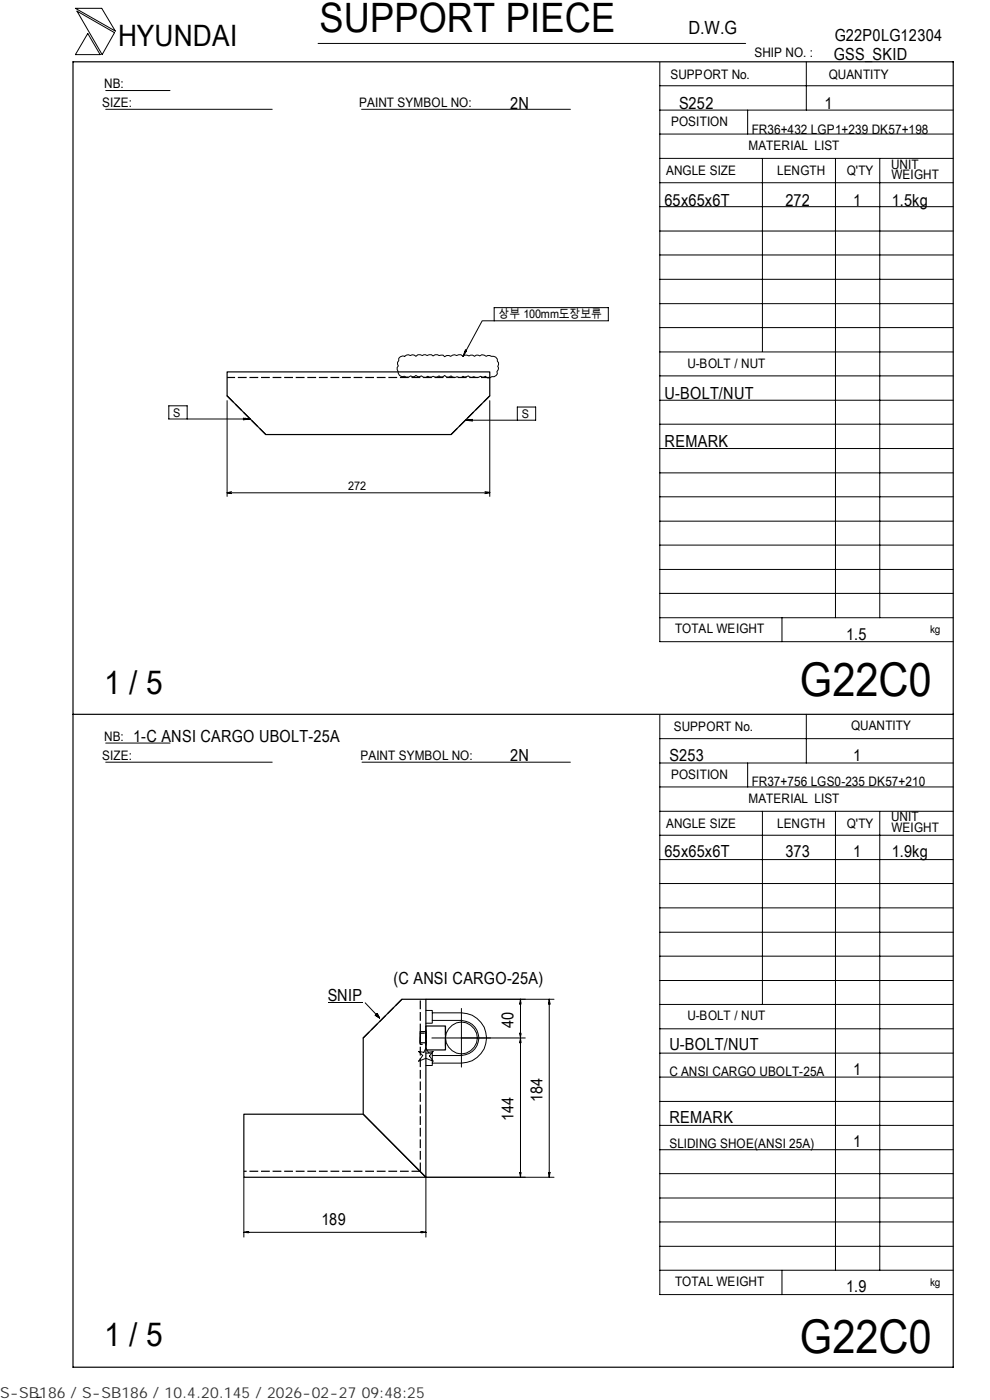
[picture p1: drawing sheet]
<svg xmlns="http://www.w3.org/2000/svg" width="210mm" height="297mm" viewBox="0 0 210 297" stroke-linecap="round" stroke-linejoin="round" font-family="sans-serif">
<path d="M15.5 13.1h186.7v277h-186.7zM48.2 78.9h55.7v5.1l-8.2 8.2h-39.3l-8.2-8.2zM15.5 151.5h186.7M85.2 212h5.1v37.8l-13.3-13.4v-16.2zM90.3 217.7h4.2v5h-4.2M51.7 236.4h25.3l13.3 13.4h-38.6z" fill="none" stroke="#000" stroke-width=".25"/>
<path d="M48.2 84l8.2 8.2M95.7 92.2l8.2-8.2M103.9 80.1h-55.7M85.2 212l-8.2 8.2M90.3 217.7v5M94.5 217.7v5M89.1 220.2v1.4h1.2v-2.7h-1.2v1.3M90.3 222.7v-5M90.3 221.1v.1h-1.2v-2h1.2v1.9M89.1 248.5h-37.4M89.1 248.5v-36.5" fill="none" stroke="#000" stroke-width=".25" stroke-dasharray="1.9 .6" stroke-linecap="butt"/>
<g fill="none" stroke="#000" stroke-width=".21">
<path d="M16 1.8h5.6l2.9 4.8zM16.3 2.4l8 4.5-2.6 4.7zM18.6 7.1l2.6 4.5h-5.2zM22.4 19.2h13.7M67.5 9.2h90.6M139.9 18.2h62.3M139.9 13.2v122.9h62.3M171 13.1v10.3M22.4 23.2h35.3M76.7 23.2h44.3M139.9 38.8h62.3M139.9 33.6h62.3"/>
<path d="M139.9 28.4h62.3M139.9 23.4h62.3M158.6 23.4v5M161.7 33.6v41M177.2 33.7v97.4M186.6 33.7v97.4M139.9 59.3h62.3M139.9 54.1h62.3M139.9 49h62.3M139.9 43.8h62.3M84.6 76l.3-.3 .5-.2 .4 .1 .8-.3 .4 .1 .5-.1h.4l.3 .3 .4-.3 1 .1 .3-.1 .7 .1 .9-.1 .4 .2 .4-.2 .8 .1 .9-.1 .3 .4 .4-.3 .9 .2 .8-.3 .4 .1 1-.1 .4 .3 .3-.3 1 .2 .7-.2 .5 .3 .3-.3 .8 .2 .4-.2 .9 .3 .4-.2 .7 .2a.96 .96 0 0 1 1.3 1l.2 .4-.1 .7 .1 .4-.3 .7a.87 .87 0 0 1-.2 .9 .87 .87 0 0 1-.9 .2l-.4 .3h-.5l-.5-.4-.3 .2-.7-.2-.5 .3-.9-.2-.4 .2-.8-.4-.8 .3-.3-.2-.3 .3-1-.2-.4 .2-.5-.1-.3-.3-.5 .3h-.5l-.4-.3-.3 .2-.5 .1-.4-.3-.4 .3-.8-.2-.8 .2-.3-.2-.6 .3-.5-.1-.3-.3-.8 .2-.4-.2-.3 .2-.8-.2-.4 .3-.9-.2a1 1 0 0 1-1.4-1.1l-.2-.7 .3-.4-.2-.7 .3-.4zM98.5 74.7l.2 .1"/>
<path d="M98.7 74.2l.3 .2-.8 1.2zM104.8 68.1h-2.5l-4.1 7.5M104.8 65.3h24.2v2.8h-24.2zM139.9 79.7h62.3M139.9 74.7h62.3M139.9 69.5h62.3M139.9 64.4h62.3M48.2 85v20.3M51.6 88.7l1.5 .2-1.5 .2zM52.1 88.7v.3M53.1 88.9h-17.3v-2.8h3.9v2.8M98.7 89.1l1.5-.1v.3z"/>
<path d="M99.6 89.1v.1M103.9 85v20.3M109.7 89.1v-2.8h3.9v2.8h-14.9M139.9 95.2h62.3M139.9 90h62.3M139.9 84.9h62.3M48.2 104.6l.9 .1M48.2 104.6h55.7M49.1 104.3l-.9 .3M102.9 104.3l1 .2-1 .2M139.9 100.3h62.3M139.9 115.6h62.3"/>
<path d="M139.9 110.6h62.3M139.9 105.4h62.3M139.9 131.1h62.3M139.9 125.9h62.3M139.9 120.8h62.3M165.9 131.1v5M22.4 157.6h13.7M139.9 151.7v122.9h62.3M139.9 156.7h62.3M171 151.5v10.4M22.4 161.7h35.3M76.8 161.7h44.2"/>
<path d="M139.9 177.2h62.3M139.9 172.1h62.3M139.9 167h62.3M139.9 161.9h62.3M158.6 161.9v5.1M161.7 172.1v41M177.2 172.2v97.3M186.6 172.2v97.3M139.9 182.4h62.3M139.9 197.8h62.3M139.9 192.6h62.3M139.9 187.4h62.3"/>
<path d="M69.5 212.8h7.4M77.5 212.8l3 3.2M79.6 215.4l.4-.4 .5 1zM90.3 214.4h1.4v2.7h-1.4M90.3 212h27.2M91.7 214.9h6.2a5.3 5.3 0 0 1 5.3 5.3 5.3 5.3 0 0 1-5.3 5.3h-6.2M91.7 216.5h6.2a3.7 3.7 0 0 1 3.7 3.7 3.7 3.7 0 0 1-3.7 3.7h-6.2M97.9 213.9v12.5M110.2 219.2h.3l-.1 1zM110.3 219.5h.2M110.3 212.8h.2M110.4 212v37.8"/>
<path d="M110.4 212l.1 1h-.3zM116.4 212.8h.2M116.5 212l.2 1h-.3zM116.5 212v37.8M139.9 218.3h62.3M139.9 213.1h62.3M139.9 208h62.3M139.9 202.9h62.3M88.8 223.1l1.1 .2 .4-1 .5 1 1.1-.2-.8 .9 .8 1.1-1.6-.6-1.5 .6 .9-1.2zM90.3 223.4h1.4v2.6h-1.4M91.6 220.2h19.8M110.3 220.9h.2"/>
<path d="M110.4 220.2l.1 1h-.3zM139.9 238.7h62.3M139.9 233.7h62.3M139.9 228.5h62.3M139.9 223.4h62.3M51.7 249.8v12.7M110.2 248.7h.3l-.1 1.1zM110.3 249h.2M116.4 248.7h.3l-.2 1.1zM116.4 249h.2M117.5 249.8h-27.2v12.7M139.9 249h62.3"/>
<path d="M139.9 259.2h62.3M139.9 254.2h62.3M139.9 243.9h62.3M51.7 261.4l1-.1v.2zM51.7 261.4h38.6M52.4 261.4v.1M89.3 261.3l1 .1-1 .1zM89.7 261.4v.1M139.9 269.5h62.3M139.9 264.4h62.3M165.9 269.5v5.1M8.8 296.4l-1 .1"/>
<circle cx="97.9" cy="220.2" r="3.4"/>
</g>
<path d="M90.3 219.2v2M89.1 221.2v-2" fill="none" stroke="#000" stroke-width=".25" stroke-dasharray="1.1 .3" stroke-linecap="butt"/>
<path d="M90.3 218.9v2.7M89.1 221.6v-2.7" fill="none" stroke="#000" stroke-width=".25" stroke-dasharray="1.5 .5" stroke-linecap="butt"/>
<path d="M79.6 215.1h.9v.9h-.9z" fill="#000"/>
<g font-size="9.9">
<text x="169.7" y="147.6">G22C0</text>
<text x="169.7" y="286.9">G22C0</text>
</g>
<text font-size="8.6" x="67.7" y="6.9">SUPPORT PIECE</text>
<g font-size="7">
<text x="22.1" y="147.2">1 / 5</text>
<text x="22.1" y="285.6">1 / 5</text>
</g>
<text font-size="6.3" x="25.1" y="9.8">HYUNDAI</text>
<text font-size="3.9" x="146" y="7.3">D.W.G</text>
<g font-size="3.5">
<text x="177" y="8.7">G22P0LG12304</text>
<text x="176.9" y="12.8">GSS_SKID</text>
<text x="108.2" y="23.1">2N</text>
<text x="144" y="23.1">S252</text>
<text x="174.8" y="23.1">1</text>
<text x="141" y="43.6">65x65x6T</text>
<text x="166.6" y="43.6">272</text>
<text x="180.9" y="43.6">1</text>
<text x="189.1" y="43.6">1.5kg</text>
<text x="141" y="84.6">U-BOLT/NUT</text>
<text x="141" y="94.8">REMARK</text>
<text x="179.5" y="135.8">1.5</text>
<text x="28.3" y="157.3">1-C ANSI CARGO UBOLT-25A</text>
<text x="108.2" y="161.4">2N</text>
<text x="142" y="161.4">S253</text>
<text x="180.9" y="161.4">1</text>
<text x="141" y="181.9">65x65x6T</text>
<text x="166.6" y="181.9">373</text>
<text x="180.9" y="181.9">1</text>
<text x="189.1" y="181.9">1.9kg</text>
<text x="83.5" y="208.7">(C ANSI CARGO-25A)</text>
<text x="69.5" y="212.3">SNIP</text>
<text x="108.9" y="218.1" transform="rotate(-90 108.9 218.1)">40</text>
<text x="142" y="222.8">U-BOLT/NUT</text>
<text x="115.1" y="233.8" transform="rotate(-90 115.1 233.8)">184</text>
<text x="180.9" y="228">1</text>
<text x="108.9" y="237.9" transform="rotate(-90 108.9 237.9)">144</text>
<text x="142" y="238.3">REMARK</text>
<text x="180.9" y="243.3">1</text>
<text x="68.2" y="259.9">189</text>
<text x="179.5" y="274.1">1.9</text>
</g>
<text font-size="3.2" fill="#323232" x="0" y="296.6">S-SB186 / S-SB186 / 10.4.20.145 / 2026-02-27 09:48:25</text>
<g font-size="2.8">
<text x="142.2" y="16.8">SUPPORT No.</text>
<text x="160" y="12.2">SHIP NO. :</text>
<text x="175.8" y="16.7">QUANTITY</text>
<text x="21.7" y="22.8">SIZE:</text>
<text x="22.1" y="18.7">NB:</text>
<text x="76.2" y="22.8">PAINT SYMBOL NO:</text>
<text x="142.3" y="26.8">POSITION</text>
<text x="159.4" y="28.4">FR36+432 LGP1+239 DK57+198</text>
<text x="158.8" y="31.7">MATERIAL LIST</text>
<text x="189" y="35.8">UNIT</text>
<text x="141.3" y="37.2">ANGLE SIZE</text>
<text x="164.8" y="37.1">LENGTH</text>
<text x="179.6" y="37.1">Q'TY</text>
<text x="189.1" y="38">WEIGHT</text>
<text x="145.8" y="78">U-BOLT / NUT</text>
<text x="143.2" y="134.4">TOTAL WEIGHT</text>
<text x="142.9" y="155">SUPPORT No.</text>
<text x="180.5" y="154.9">QUANTITY</text>
<text x="21.7" y="161.3">SIZE:</text>
<text x="22.1" y="157.1">NB:</text>
<text x="76.5" y="161.2">PAINT SYMBOL NO:</text>
<text x="142.3" y="165.3">POSITION</text>
<text x="159.4" y="166.7">FR37+756 LGS0-235 DK57+210</text>
<text x="158.8" y="170.3">MATERIAL LIST</text>
<text x="141.3" y="175.7">ANGLE SIZE</text>
<text x="164.8" y="175.6">LENGTH</text>
<text x="179.6" y="175.6">Q'TY</text>
<text x="189" y="174.2">UNIT</text>
<text x="189.1" y="176.5">WEIGHT</text>
<text x="145.8" y="216.5">U-BOLT / NUT</text>
<text x="142" y="228.2">C ANSI CARGO UBOLT-25A</text>
<text x="142" y="243.5">SLIDING SHOE(ANSI 25A)</text>
<text x="143.2" y="272.9">TOTAL WEIGHT</text>
</g>
<g font-size="2.5">
<text x="105.7" y="67.6">상부 100mm도장보류</text>
<text x="36.7" y="88.4">S</text>
<text x="110.7" y="88.6">S</text>
<text x="73.8" y="104">272</text>
</g>
<g font-size="2.3">
<text x="197.3" y="134.3">kg</text>
<text x="197.3" y="272.8">kg</text>
</g>
</svg>
